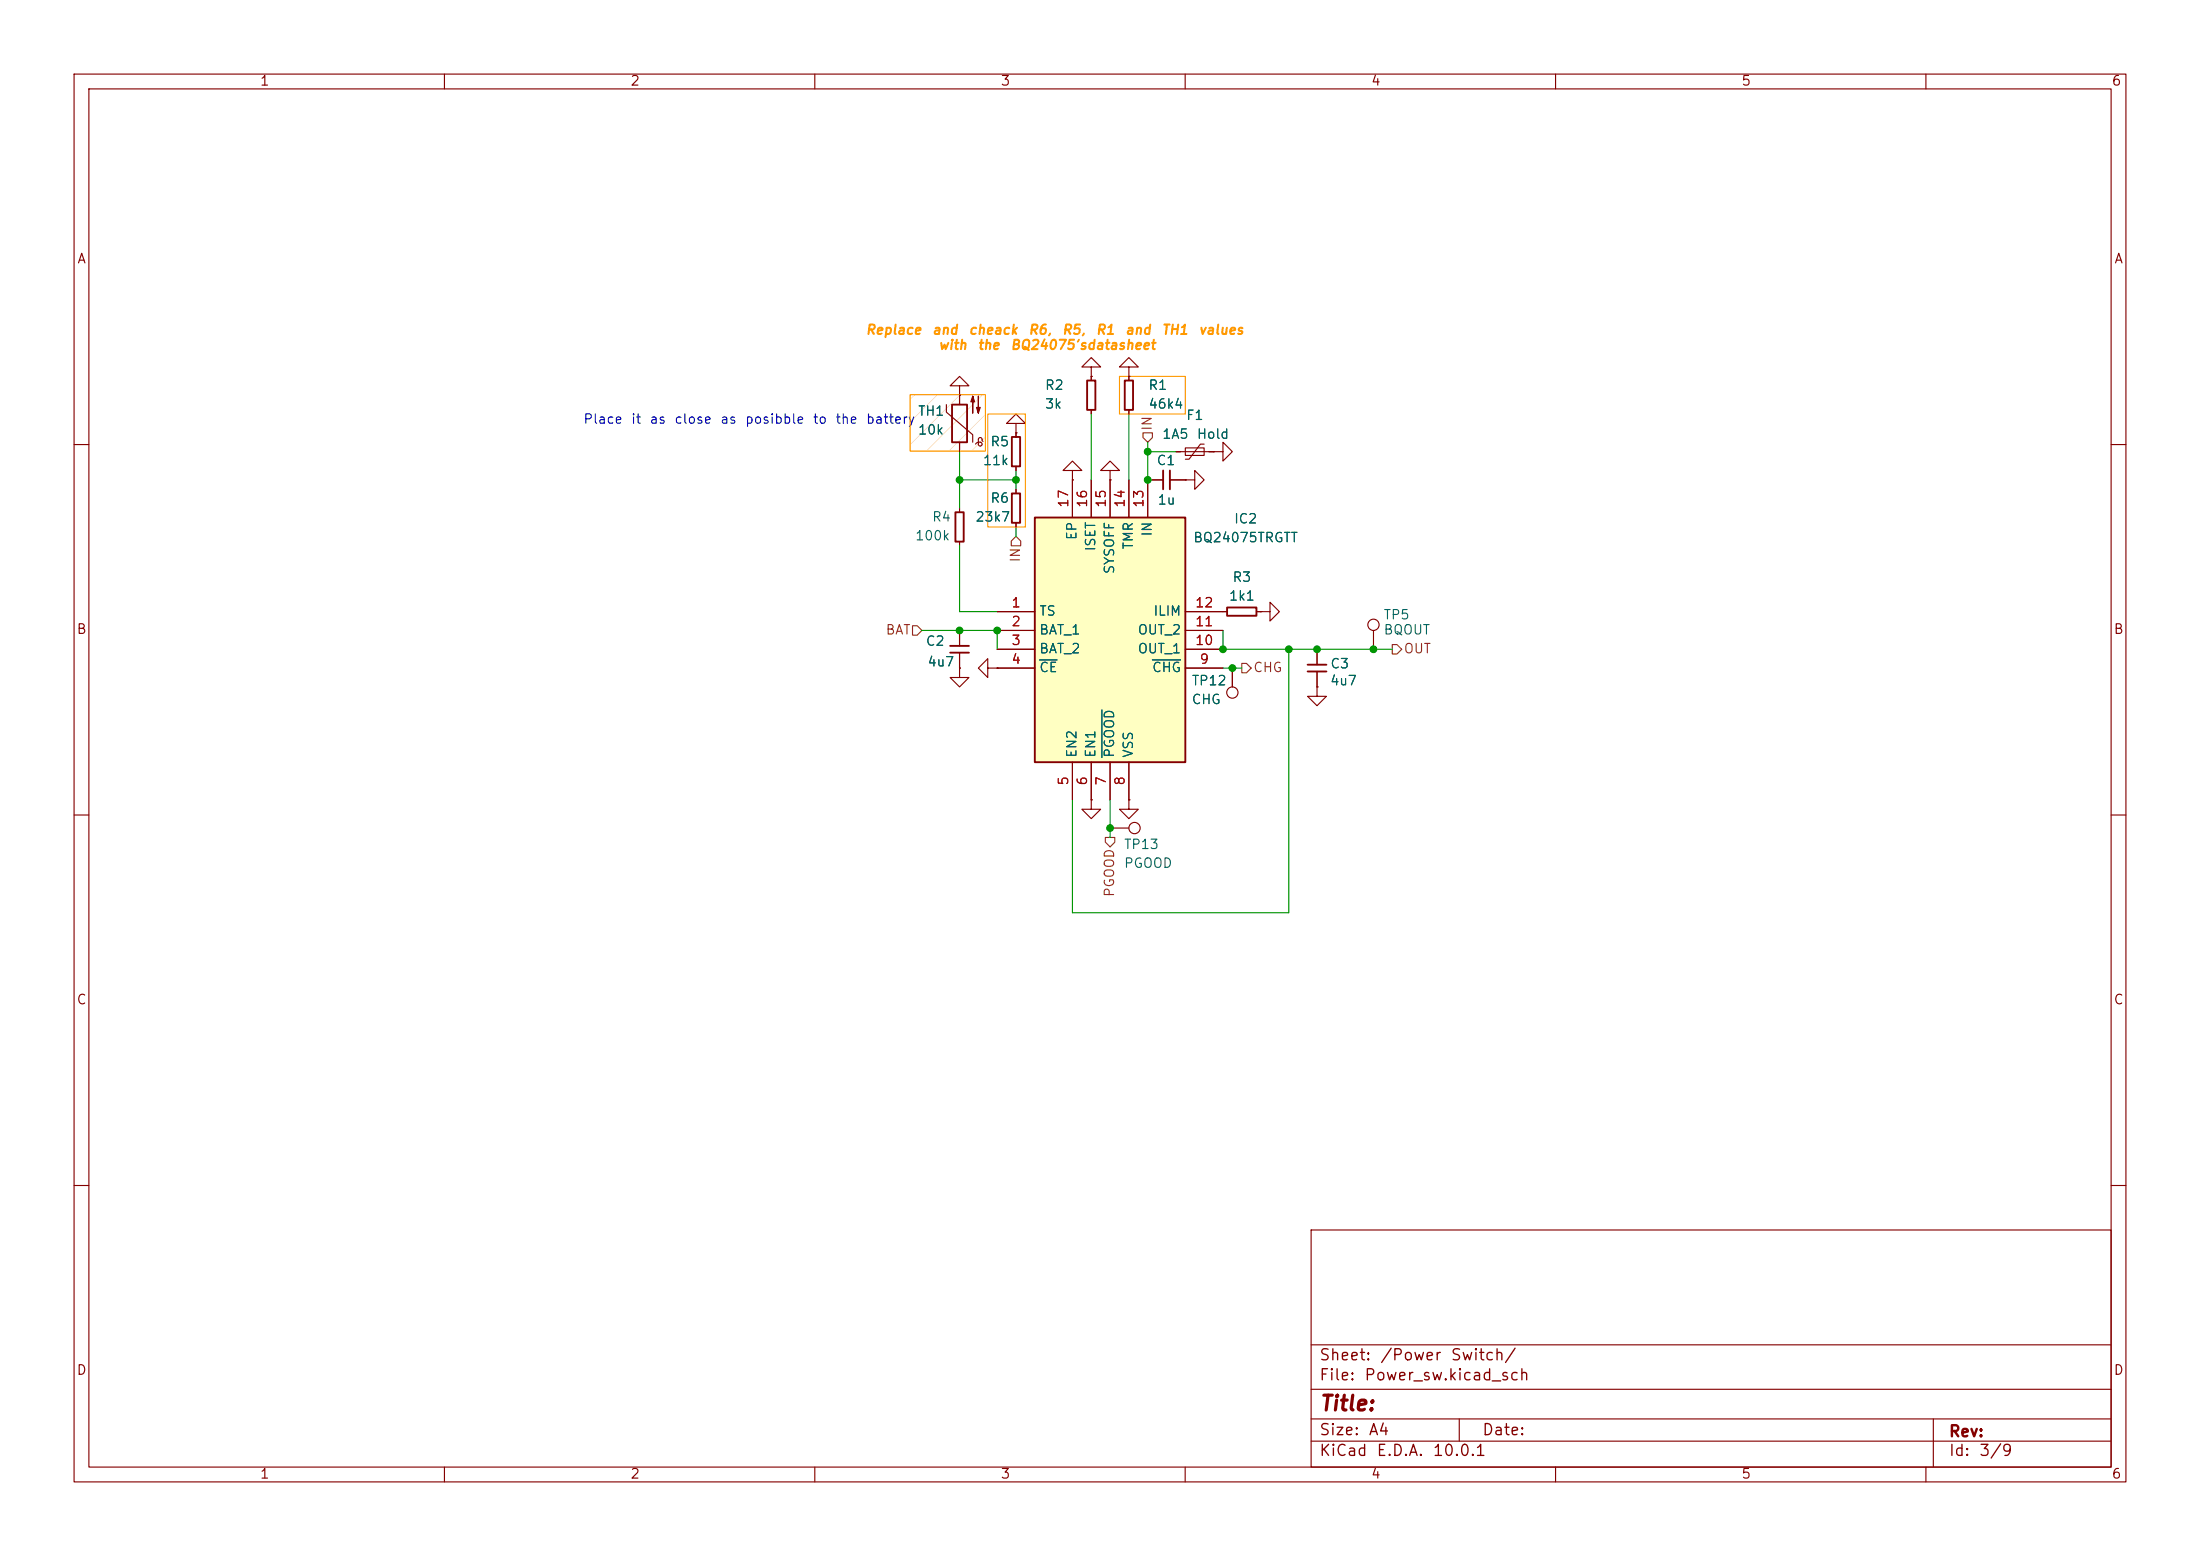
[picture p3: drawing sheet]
<svg xmlns="http://www.w3.org/2000/svg" width="297mm" height="210mm" viewBox="0 0 297 210" stroke-linecap="round" stroke-linejoin="round" font-family="sans-serif">
<g fill="none" stroke="#840000" stroke-width=".15">
<path d="M10 10h277v190h-277zM12 12h273v186h-273zM60 10v2M110 10v2M160 10v2M210 10v2M260 10v2M10 60h2M285 60h2M10 110h2M285 110h2M10 160h2"/>
<path d="M177 166h108v32h-108zM285 160h2M60 198v2M110 198v2M160 198v2M177 194.5h108M177 191.5h108M177 187.5h108M177 181.5h108M197 191.5v3M210 198v2M260 198v2"/>
<path d="M261 191.5v6.5"/>
</g>
<g fill="#ffd699">
<path d="M125 60.9l7.7-7.6-7.6 7.6z"/>
<path d="M128.1 60.9l5-5-5 5z"/>
<path d="M131.1 60.9l2-1.9-1.9 1.9z"/>
<path d="M129.6 53.2v.1l-6.7 6.7z"/>
<path d="M126.5 53.2l.1 .1-3.7 3.7z"/>
<path d="M123.5 53.2v.1l-.6 .6z"/>
</g>
<g fill="none" stroke="#840000" stroke-width=".15">
<path d="M127.8 54.6v1l3.5 3.1v1M129.5 52.1h1.3l-1.3-1.3-1.2 1.3h1.2v1.2M129.5 53.3h.1M129.5 53.3v1.3M129.5 59.7v1.3M132.3 59.7l.2 .1 .1 .1M132.3 59.7h-.3l-.3 .2M132.6 59.3l-.2-.2h-.3v.8l.1 .2 .1 .1 .2-.1 .1-.2M132.6 59.3v.2l.1 .1M137.2 57.2h1.2l-1.2-1.3-1.3 1.3h1.3v1.2M137.2 58.4h.1M147.3 49.5h1.3l-1.3-1.2-1.3 1.2h1.3v1.3"/>
<path d="M147.3 50.8h.1M147.3 50.8v.6M147.3 55.3v.6M152.4 49.5h1.3l-1.3-1.2-1.3 1.2h1.3v1.3M152.4 50.8h.1M152.4 50.8v.6M152.4 55.3v.6M129.5 68.6v.5M129.5 73.1v.6M137.2 66v.6M137.2 70.6v.5M144.8 63.5h1.2l-1.2-1.3-1.3 1.3h1.3v1.3"/>
<path d="M144.8 64.8h.1M154.9 64.8h2.1M157.9 64.8h2.1M163.8 61h1.3v-1.3l1.3 1.3-1.3 1.2v-1.2M163.8 61h.1M165.1 82.6h.6M166.4 90.2v2.5M169.6 82.6h.6M170.2 82.6h1.2v-1.3l1.3 1.3-1.3 1.2v-1.2M170.2 82.6h.1M152.4 108v1.2h1.3l-1.3 1.3-1.3-1.3h1.3M152.4 108h.1"/>
<circle cx="166.4" cy="93.5" r=".76"/>
</g>
<path d="M128.5 54.6h2.1v5.1h-2.1zM146.8 51.4h1.1v3.9h-1.1zM151.8 51.4h1.2v3.9h-1.2zM129 69.1h1.1v4h-1.1zM136.6 66.6h1.1v4h-1.1zM157 63.5v2.5M157.9 63.5v2.5M165.7 82h3.9v1.1h-3.9z" fill="none" stroke="#840000" stroke-width=".25"/>
<g fill="#840000" stroke="#840000" stroke-width=".15">
<path d="M132.1 53.5v2.3l-.3-.8h.5l-.2 .8z"/>
<path d="M131.3 53.5l.3 .7h-.5l.2-.7v2.3z"/>
</g>
<path d="M139.7 69.9h20.3v33h-20.3z" fill="#ffffc2"/>
<path d="M136.6 59h1.1v3.9h-1.1zM139.7 69.9h20.3v33h-20.3zM128.3 87.2h2.5M128.3 88.1h2.5M176.5 89.7h2.6M176.5 90.6h2.6" fill="none" stroke="#840000" stroke-width=".25"/>
<g fill="none" stroke="#840000" stroke-width=".15">
<path d="M129.5 53.3h.1M129.5 53.3v1.3M129.5 59.7v1.3M137.2 58.4h.1M137.2 58.4v.6M147.3 50.8h.1M147.3 50.8v.6M147.3 55.3v.6M152.4 50.8h.1M152.4 50.8v.6M152.4 55.3v.6M162.6 59.9h-.5l-1.6 2.1h-.5"/>
<path d="M137.2 62.9v.6M137.2 66v.6M137.2 70.6v.5M144.8 64.8h.1M144.8 64.8v5.1M147.3 64.8v5.1M149.9 63.5h1.2l-1.2-1.3-1.3 1.3h1.3v1.3M149.9 64.8h.1M149.9 64.8v5.1M152.4 64.8v5.1M157 64.8h-2.1v5.1M157.9 64.8h2.1"/>
<path d="M158.7 61h5.1M160 60.5h2.6v1h-2.6zM160 64.8h1.3v-1.3l1.3 1.3-1.3 1.2v-1.2M160 64.8h.1M163.8 61h.1M129.5 90.2v1.2h1.3l-1.3 1.3-1.2-1.3h1.2M129.5 90.2h.1M129.5 85.1v2.1M129.5 88.1v2.1M133.3 90.2v-1.3l-1.2 1.3 1.2 1.2v-1.2h1.3M134.6 90.2h.1M134.6 82.6h5.1"/>
<path d="M134.6 85.1h5.1M134.6 87.6h5.1M134.6 90.2h5.1M160 82.6h5.7M160 85.1h5.1M160 87.6h5.1M160 90.2h5.1M166.4 90.2v2.5M169.6 82.6h.6M170.2 82.6h.1M177.8 92.7v1.3h1.3l-1.3 1.3-1.3-1.3h1.3M177.8 92.7h.1"/>
<path d="M177.8 87.6v2.1M177.8 90.6v2.1M185.4 85.1v2.5M144.8 102.9v5.1M147.3 108v1.2h1.3l-1.3 1.3-1.3-1.3h1.3M147.3 108h.1M147.3 102.9v5.1M149.9 102.9v5.1M149.9 111.8h2.5M152.4 108h.1M152.4 102.9v5.1"/>
<circle cx="185.4" cy="84.3" r=".76"/>
<circle cx="153.2" cy="111.8" r=".76"/>
</g>
<path d="M140.3 89.1h2.4M148.8 95.8v6.4M155.6 89.1h3.8" fill="none" stroke="#006464" stroke-width=".15"/>
<path d="M154.3 58.4h1.3v.7l-.7 .6-.6-.6zM137.2 72.4l.6 .6v.7h-1.3v-.7zM123.2 84.5h.6l.7 .6-.7 .6h-.6zM167.6 89.5h.7l.6 .7-.6 .6h-.7zM188 87h.6l.6 .6-.6 .7h-.6zM149.2 113h1.3v.7l-.6 .6-.7-.6z" fill="none" stroke="#725600" stroke-width=".15"/>
<g fill="none" stroke="#009600" stroke-width=".15">
<path d="M147.3 55.9v8.9M152.4 55.9v8.9M154.9 59.7v5.1M129.5 61v7.6M129.5 73.7v8.9h5.1M129.5 64.8h7.7M137.2 63.5v2.5M137.2 71.1v1.3M154.9 61h3.8M124.5 85.1h10.1v2.5M165.1 85.1v2.5h22.9M165.1 90.2h2.5"/>
<path d="M174 87.6v35.6h-29.2v-15.2M149.9 108v5"/>
</g>
<path d="M122.9 53.3h10.1v7.6h-10.1zM133.3 55.9h5.1v15.2h-5.1zM151.1 50.8h8.9v5.1h-8.9z" fill="none" stroke="#f90" stroke-width=".15"/>
<g fill="#009600" stroke="#009600" stroke-width=".14">
<circle cx="129.5" cy="64.8" r=".46"/>
<circle cx="154.9" cy="64.8" r=".46"/>
<circle cx="154.9" cy="61" r=".46"/>
<circle cx="137.2" cy="64.8" r=".46"/>
<circle cx="174" cy="87.6" r=".46"/>
<circle cx="165.1" cy="87.6" r=".46"/>
<circle cx="166.4" cy="90.2" r=".46"/>
<circle cx="134.6" cy="85.1" r=".46"/>
<circle cx="129.5" cy="85.1" r=".46"/>
<circle cx="185.4" cy="87.6" r=".46"/>
<circle cx="177.8" cy="87.6" r=".46"/>
<circle cx="149.9" cy="111.8" r=".46"/>
</g>
<text font-size="2" fill="#840000" x="178" y="190.9">Title:</text>
<g font-size="1.5" fill="#840000">
<text x="178" y="184">Sheet:</text>
<text x="186.2" y="184">/Power</text>
<text x="195.7" y="184">Switch/</text>
<text x="178" y="186.7">File:</text>
<text x="184.1" y="186.7">Power_sw.kicad_sch</text>
<text x="178" y="196.9">KiCad</text>
<text x="178" y="194.1">Size:</text>
<text x="184.7" y="194.1">A4</text>
<text x="185.7" y="196.9">E.D.A.</text>
<text x="193.3" y="196.9">10.0.1</text>
<text x="200" y="194.1">Date:</text>
<text x="263" y="194.3">Rev:</text>
<text x="263" y="196.9">Id:</text>
<text x="267.1" y="196.9">3/9</text>
</g>
<g font-size="1.3" fill="#840000">
<text x="35" y="11.9">1</text>
<text x="85" y="11.9">2</text>
<text x="135" y="11.9">3</text>
<text x="185" y="11.9">4</text>
<text x="235" y="11.9">5</text>
<text x="285" y="11.9">6</text>
<text x="10.3" y="35.9">A</text>
<text x="285.3" y="35.9">A</text>
<text x="10.3" y="85.9">B</text>
<text x="285.3" y="85.9">B</text>
<text x="10.3" y="135.9">C</text>
<text x="285.3" y="135.9">C</text>
<text x="10.3" y="185.9">D</text>
<text x="285.3" y="185.9">D</text>
<text x="35" y="199.9">1</text>
<text x="85" y="199.9">2</text>
<text x="135" y="199.9">3</text>
<text x="185" y="199.9">4</text>
<text x="235" y="199.9">5</text>
<text x="285" y="199.9">6</text>
</g>
<g font-size="1.3" fill="#f90">
<text x="116.8" y="45.5">Replace</text>
<text x="125.7" y="45.5">and</text>
<text x="126.6" y="47.5">with</text>
<text x="130.7" y="45.5">cheack</text>
<text x="131.9" y="47.5">the</text>
<text x="136.3" y="47.5">BQ24075'sdatasheet</text>
<text x="138.7" y="45.5">R6,</text>
<text x="143.3" y="45.5">R5,</text>
<text x="147.9" y="45.5">R1</text>
<text x="151.8" y="45.5">and</text>
<text x="156.7" y="45.5">TH1</text>
<text x="161.7" y="45.5">values</text>
</g>
<g font-size="1.3" fill="#006464">
<text x="141" y="52.9">R2</text>
<text x="154.9" y="52.9">R1</text>
<text x="123.8" y="59">10k</text>
<text x="123.8" y="56.4">TH1</text>
<text x="141" y="55.5">3k</text>
<text x="154.9" y="55.5">46k4</text>
<text x="156.8" y="59.5">1A5</text>
<text x="160" y="57">F1</text>
<text x="161.5" y="59.5">Hold</text>
<text x="132.6" y="63.1">11k</text>
<text x="133.6" y="60.6">R5</text>
<text x="156.1" y="63.1">C1</text>
<text x="125.7" y="70.7">R4</text>
<text x="131.6" y="70.7">23k7</text>
<text x="133.6" y="68.2">R6</text>
<text x="156.2" y="68.4">1u</text>
<text x="166.5" y="71">IC2</text>
<text x="123.5" y="73.3">100k</text>
<text x="145.6" y="73" transform="rotate(-90 145.6 73)">EP</text>
<text x="148.2" y="74.5" transform="rotate(-90 148.2 74.5)">ISET</text>
<text x="150.7" y="77.6" transform="rotate(-90 150.7 77.6)">SYSOFF</text>
<text x="153.3" y="74.3" transform="rotate(-90 153.3 74.3)">TMR</text>
<text x="155.8" y="72.5" transform="rotate(-90 155.8 72.5)">IN</text>
<text x="161" y="73.5">BQ24075TRGTT</text>
<text x="140.2" y="83.4">TS</text>
<text x="155.6" y="83.4">ILIM</text>
<text x="165.8" y="81.4">1k1</text>
<text x="166.3" y="78.8">R3</text>
<text x="186.7" y="83.9">TP5</text>
<text x="124.9" y="87.5">C2</text>
<text x="140.2" y="86">BAT_1</text>
<text x="140.2" y="88.5">BAT_2</text>
<text x="153.5" y="88.5">OUT_1</text>
<text x="153.5" y="86">OUT_2</text>
<text x="186.7" y="86">BQOUT</text>
<text x="125.1" y="90.3">4u7</text>
<text x="140.2" y="91">CE</text>
<text x="155.4" y="91">CHG</text>
<text x="160.8" y="95.4">CHG</text>
<text x="160.8" y="92.8">TP12</text>
<text x="179.5" y="92.8">4u7</text>
<text x="179.5" y="90.5">C3</text>
<text x="145.6" y="102.4" transform="rotate(-90 145.6 102.4)">EN2</text>
<text x="148.2" y="102.4" transform="rotate(-90 148.2 102.4)">EN1</text>
<text x="150.7" y="102.4" transform="rotate(-90 150.7 102.4)">PGOOD</text>
<text x="153.3" y="102.4" transform="rotate(-90 153.3 102.4)">VSS</text>
<text x="151.6" y="114.9">TP13</text>
<text x="151.6" y="117.4">PGOOD</text>
</g>
<g font-size="1.3" fill="#0000c2">
<text x="78.7" y="57.5">Place</text>
<text x="85.1" y="57.5">it</text>
<text x="87.6" y="57.5">as</text>
<text x="91" y="57.5">close</text>
<text x="97.1" y="57.5">as</text>
<text x="100.5" y="57.5">posibble</text>
<text x="109.6" y="57.5">to</text>
<text x="112.7" y="57.5">the</text>
<text x="116.8" y="57.5">battery</text>
</g>
<g font-size="1.3" fill="#725600">
<text x="155.8" y="58.2" transform="rotate(-90 155.8 58.2)">IN</text>
<text x="138" y="76" transform="rotate(-90 138 76)">IN</text>
<text x="119.5" y="86">BAT</text>
<text x="189.4" y="88.5">OUT</text>
<text x="169.1" y="91">CHG</text>
<text x="150.7" y="121.2" transform="rotate(-90 150.7 121.2)">PGOOD</text>
</g>
<g font-size="1.3" fill="#a90000">
<text x="144.5" y="68.6" transform="rotate(-90 144.5 68.6)">17</text>
<text x="147.1" y="68.6" transform="rotate(-90 147.1 68.6)">16</text>
<text x="149.6" y="68.6" transform="rotate(-90 149.6 68.6)">15</text>
<text x="152.1" y="68.6" transform="rotate(-90 152.1 68.6)">14</text>
<text x="154.7" y="68.6" transform="rotate(-90 154.7 68.6)">13</text>
<text x="136.5" y="82.3">1</text>
<text x="161.2" y="82.3">12</text>
<text x="136.5" y="84.8">2</text>
<text x="136.5" y="87.4">3</text>
<text x="136.5" y="89.9">4</text>
<text x="161.2" y="87.4">10</text>
<text x="161.2" y="84.8">11</text>
<text x="161.9" y="89.9">9</text>
<text x="144.5" y="106.1" transform="rotate(-90 144.5 106.1)">5</text>
<text x="147.1" y="106.1" transform="rotate(-90 147.1 106.1)">6</text>
<text x="149.6" y="106.1" transform="rotate(-90 149.6 106.1)">7</text>
<text x="152.1" y="106.1" transform="rotate(-90 152.1 106.1)">8</text>
</g>
</svg>
